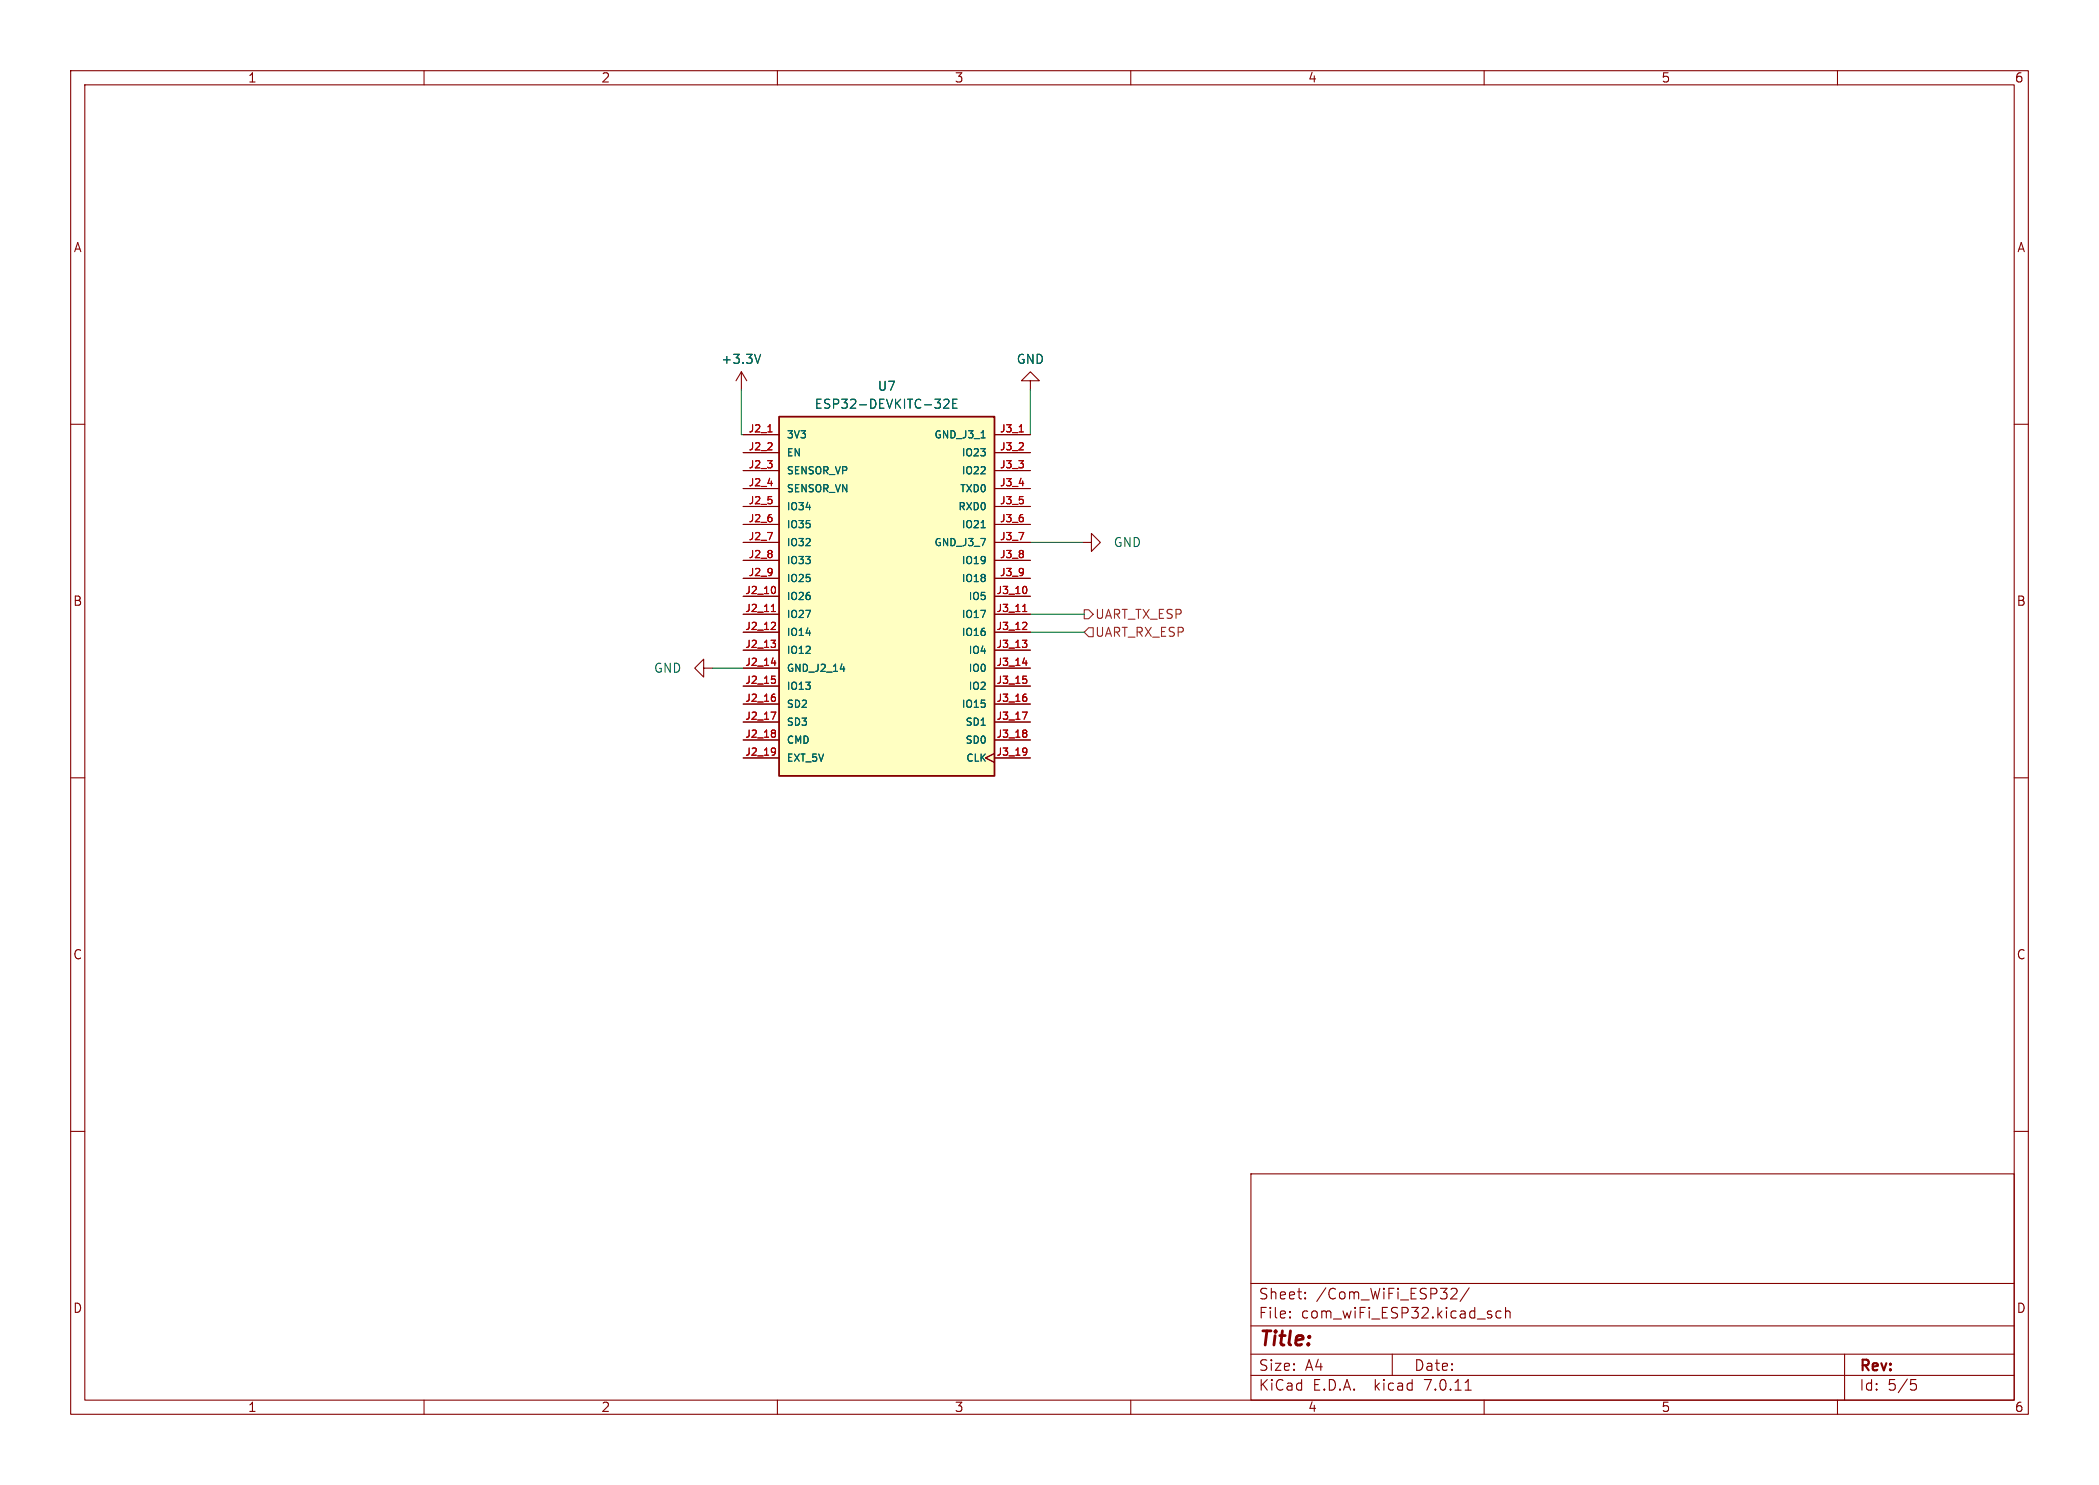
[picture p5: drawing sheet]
<svg xmlns="http://www.w3.org/2000/svg" width="297mm" height="210mm" viewBox="0 0 297 210" stroke-linecap="round" stroke-linejoin="round" font-family="sans-serif">
<g fill="none" stroke="#840000" stroke-width=".15">
<path d="M10 10h277v190h-277zM12 12h273v186h-273zM60 10v2M110 10v2M160 10v2M210 10v2M260 10v2M10 60h2M104.9 52.6l-.8 1.2M104.9 52.6v2.5M104.9 52.6l.8 1.2M145.8 53.8h1.3l-1.3-1.2-1.3 1.2h1.3v1.3"/>
<path d="M285 60h2M105.2 61.5h5M105.2 64h5M105.2 66.5h5M105.2 69.1h5M105.2 71.6h5M105.2 74.2h5M105.2 76.7h5M105.2 79.2h5M140.7 61.5h5.1M140.7 64h5.1M140.7 66.5h5.1"/>
<path d="M140.7 69.1h5.1M140.7 71.6h5.1M140.7 74.2h5.1M140.7 76.7h5.1M140.7 79.2h5.1M153.2 76.7h1.2v-1.3l1.3 1.3-1.3 1.3v-1.3M99.6 94.5v-1.3l-1.3 1.3 1.3 1.3v-1.3h1.2M105.2 84.3h5M105.2 86.9h5M105.2 89.4h5M105.2 91.9h5M105.2 94.5h5"/>
<path d="M105.2 97h5M105.2 99.6h5M105.2 81.8h5M140.7 84.3h5.1M140.7 86.9h5.1M140.7 89.4h5.1M140.7 91.9h5.1M140.7 94.5h5.1M140.7 97h5.1M140.7 99.6h5.1M140.7 81.8h5.1M10 110h2"/>
<path d="M105.2 102.1h5M105.2 104.6h5M105.2 107.2h5M140.7 106.6l-1.3 .6 1.3 .6M140.7 102.1h5.1M140.7 104.6h5.1M140.7 107.2h5.1M285 110h2M10 160h2M285 160h2M177 166h108v32h-108zM60 198v2"/>
<path d="M110 198v2M160 198v2M177 194.5h108M177 191.5h108M177 187.5h108M177 181.5h108M182.5 186.3h.1l-.1 .1M182.5 186.3v.1M182.5 185.5v.1M182.5 185.5h.1l-.1 .1M184.7 183.6v.1M184.7 183.6h-.1l.1 .1"/>
<path d="M184.7 182.8v.1M184.7 182.8h-.1l.1 .1M197 191.5v3M205.5 182.2l.5 .1a.41 .41 0 0 1 .1 .5l-.9 .9h1M207.3 196.6h.9M207.9 182.1l-1.3 2M210 198v2M211 186l.1 .1-.1 .2M212.4 185.5l-.4-.1-.3 .3v.4l.1 .2 .2 .1 .4-.1M213 185.5a.37 .37 0 0 1 .7 .1v.8M213 184.9v1.5M260 198v2"/>
<path d="M261 191.5v6.5M270.4 195.1h.7M270.5 195.7h.4l.3 .3v.3l-.2 .2-.5 .1"/>
</g>
<path d="M110.2 58.9h30.5v50.8h-30.5z" fill="#ffffc2" stroke="#ffffc2" stroke-width=".14"/>
<path d="M110.2 58.9h30.5v50.8h-30.5z" fill="none" stroke="#840000" stroke-width=".25"/>
<g fill="none" stroke="#a90000" stroke-width=".15">
<path d="M108.7 61.1h.5M144.2 61.1h.6M109.1 90.5h.6l-.3 .4M109.1 86.5h.6M109.1 93.8h.7M109.2 95.6h.5M109.3 85.6l.1-.1v1M109.5 88l.2 .2v.2l-.6 .6h.6M109.6 83l.1 .3-.1 .5M109.6 91l.1 .1-.1 .4M109.6 96.1l.1 .1-.1 .4M109.6 98.6l.1 .1-.1 .4"/>
<path d="M144.7 90.5h.6l-.4 .4M144.7 86.5h.6M144.7 93.8h.6M144.8 95.6h.4M144.9 85.6l.1-.1v1M145.1 88l.2 .2-.1 .2-.5 .6h.6M145.2 83l.1 .3-.1 .5M145.2 91l.1 .1-.1 .4M145.2 96.1l.1 .1-.1 .4M145.2 98.6l.1 .1-.1 .4M109.1 100.7h.7l-.5 1M109.6 103.3l.1 .1-.1 .2"/>
<path d="M109.6 103.7l.1 .2-.1 .3M109.6 105.8l.1 .1a.86 .86 0 0 1-.1 .8M109.7 106.2l-.1 .2M144.7 100.7h.6l-.4 1M145.2 103.3l.1 .1-.1 .2M145.2 103.7l.1 .2-.1 .3M145.2 105.8v.1a.86 .86 0 0 1-.1 .8M145.3 106.2l-.1 .2"/>
</g>
<path d="M107.6 50.1l-.4 1.3M133.5 56.6l.2-.1h.3l.2 .1 .1 .2-.1 .2-.7 .7h.8M134.8 57.1h.4M135.4 56.5h-.6v1.2h.6M138.8 61.9h.6M138.8 74.6h.6M118.9 94.6h.6" fill="none" stroke="#006464" stroke-width=".15"/>
<path d="M153.4 86.2h.7l.6 .7-.6 .6h-.7zM154.1 88.8h.6v1.2h-.6l-.7-.6z" fill="none" stroke="#725600" stroke-width=".15"/>
<path d="M104.9 55.1v6.4h.3M145.8 55.1v6.4M145.8 76.7h7.4M100.8 94.5h4.4M145.8 89.4h7.6M145.8 86.9h7.6" fill="none" stroke="#009600" stroke-width=".15"/>
<text font-size="2.8" fill="#840000" x="178" y="190.9">Title:</text>
<g font-size="2.1" fill="#840000">
<text x="178" y="184">Sheet:</text>
<text x="186.2" y="184">/Com_WiFi_ESP32/</text>
<text x="178" y="186.7">File:</text>
<text x="184.1" y="186.7">com_wiFi_ESP32.kicad_sch</text>
<text x="178" y="196.9">KiCad</text>
<text x="178" y="194.1">Size:</text>
<text x="184.7" y="194.1">A4</text>
<text x="185.7" y="196.9">E.D.A.</text>
<text x="194.6" y="196.9">kicad</text>
<text x="200" y="194.1">Date:</text>
<text x="201.8" y="196.9">7.0.11</text>
<text x="263" y="194.3">Rev:</text>
<text x="263" y="196.9">Id:</text>
<text x="267.1" y="196.9">5/5</text>
</g>
<g font-size="1.8" fill="#840000">
<text x="35" y="11.9">1</text>
<text x="85" y="11.9">2</text>
<text x="135" y="11.9">3</text>
<text x="185" y="11.9">4</text>
<text x="235" y="11.9">5</text>
<text x="285" y="11.9">6</text>
<text x="10.3" y="35.9">A</text>
<text x="285.3" y="35.9">A</text>
<text x="10.3" y="85.9">B</text>
<text x="285.3" y="85.9">B</text>
<text x="10.3" y="135.9">C</text>
<text x="285.3" y="135.9">C</text>
<text x="10.3" y="185.9">D</text>
<text x="285.3" y="185.9">D</text>
<text x="35" y="199.9">1</text>
<text x="85" y="199.9">2</text>
<text x="135" y="199.9">3</text>
<text x="185" y="199.9">4</text>
<text x="235" y="199.9">5</text>
<text x="285" y="199.9">6</text>
</g>
<g font-size="1.8" fill="#006464">
<text x="102" y="51.7">+3.3V</text>
<text x="143.8" y="51.7">GND</text>
<text x="115.2" y="58">ESP32-DEVKITC-32E</text>
<text x="124.1" y="55.5">U7</text>
<text x="157.5" y="77.6">GND</text>
<text x="92.4" y="95.4">GND</text>
</g>
<g font-size="1.8" fill="#725600">
<text x="154.9" y="87.7">UART_TX_ESP</text>
<text x="154.9" y="90.3">UART_RX_ESP</text>
</g>
<g font-size="1.4" fill="#a90000">
<text x="105.8" y="61.2">J2_1</text>
<text x="105.8" y="63.8">J2_2</text>
<text x="141.4" y="61.2">J3_1</text>
<text x="141.4" y="63.8">J3_2</text>
<text x="105.8" y="66.3">J2_3</text>
<text x="105.8" y="68.8">J2_4</text>
<text x="105.8" y="71.4">J2_5</text>
<text x="141.4" y="66.3">J3_3</text>
<text x="141.4" y="68.8">J3_4</text>
<text x="141.4" y="71.4">J3_5</text>
<text x="105.8" y="73.9">J2_6</text>
<text x="105.8" y="76.5">J2_7</text>
<text x="141.4" y="73.9">J3_6</text>
<text x="141.4" y="76.5">J3_7</text>
<text x="105.8" y="79">J2_8</text>
<text x="105.8" y="81.5">J2_9</text>
<text x="141.4" y="79">J3_8</text>
<text x="141.4" y="81.5">J3_9</text>
<text x="105.3" y="84.1">J2_10</text>
<text x="105.3" y="86.6">J2_11</text>
<text x="105.3" y="89.2">J2_12</text>
<text x="140.9" y="84.1">J3_10</text>
<text x="140.9" y="86.6">J3_11</text>
<text x="140.9" y="89.2">J3_12</text>
<text x="105.3" y="91.7">J2_13</text>
<text x="105.3" y="94.2">J2_14</text>
<text x="140.9" y="91.7">J3_13</text>
<text x="140.9" y="94.2">J3_14</text>
<text x="105.3" y="96.8">J2_15</text>
<text x="105.3" y="99.3">J2_16</text>
<text x="105.3" y="101.9">J2_17</text>
<text x="140.9" y="96.8">J3_15</text>
<text x="140.9" y="99.3">J3_16</text>
<text x="140.9" y="101.9">J3_17</text>
<text x="105.3" y="104.4">J2_18</text>
<text x="105.3" y="106.9">J2_19</text>
<text x="140.9" y="104.4">J3_18</text>
<text x="140.9" y="106.9">J3_19</text>
</g>
<g font-size="1.4" fill="#006464">
<text x="111.3" y="62.2">3V3</text>
<text x="111.3" y="64.7">EN</text>
<text x="132.1" y="62.2">GND_J3_1</text>
<text x="136" y="64.7">IO23</text>
<text x="111.3" y="67.3">SENSOR_VP</text>
<text x="111.3" y="69.8">SENSOR_VN</text>
<text x="135.7" y="69.8">TXD0</text>
<text x="136" y="67.3">IO22</text>
<text x="111.3" y="72.4">IO34</text>
<text x="111.3" y="74.9">IO35</text>
<text x="111.3" y="77.4">IO32</text>
<text x="132.1" y="77.4">GND_J3_7</text>
<text x="135.5" y="72.4">RXD0</text>
<text x="136" y="74.9">IO21</text>
<text x="111.3" y="80">IO33</text>
<text x="111.3" y="82.5">IO25</text>
<text x="136" y="80">IO19</text>
<text x="136" y="82.5">IO18</text>
<text x="111.3" y="85.1">IO26</text>
<text x="111.3" y="87.6">IO27</text>
<text x="136" y="87.6">IO17</text>
<text x="136.9" y="85.1">IO5</text>
<text x="111.3" y="90.1">IO14</text>
<text x="111.3" y="92.7">IO12</text>
<text x="111.3" y="95.2">GND_J2_14</text>
<text x="136" y="90.1">IO16</text>
<text x="136.9" y="92.7">IO4</text>
<text x="136.9" y="95.2">IO0</text>
<text x="111.3" y="97.8">IO13</text>
<text x="111.3" y="100.3">SD2</text>
<text x="136" y="100.3">IO15</text>
<text x="136.9" y="97.8">IO2</text>
<text x="111.3" y="102.8">SD3</text>
<text x="111.3" y="105.4">CMD</text>
<text x="111.3" y="107.9">EXT_5V</text>
<text x="136.5" y="102.8">SD1</text>
<text x="136.5" y="105.4">SD0</text>
<text x="136.6" y="107.9">CLK</text>
</g>
</svg>
